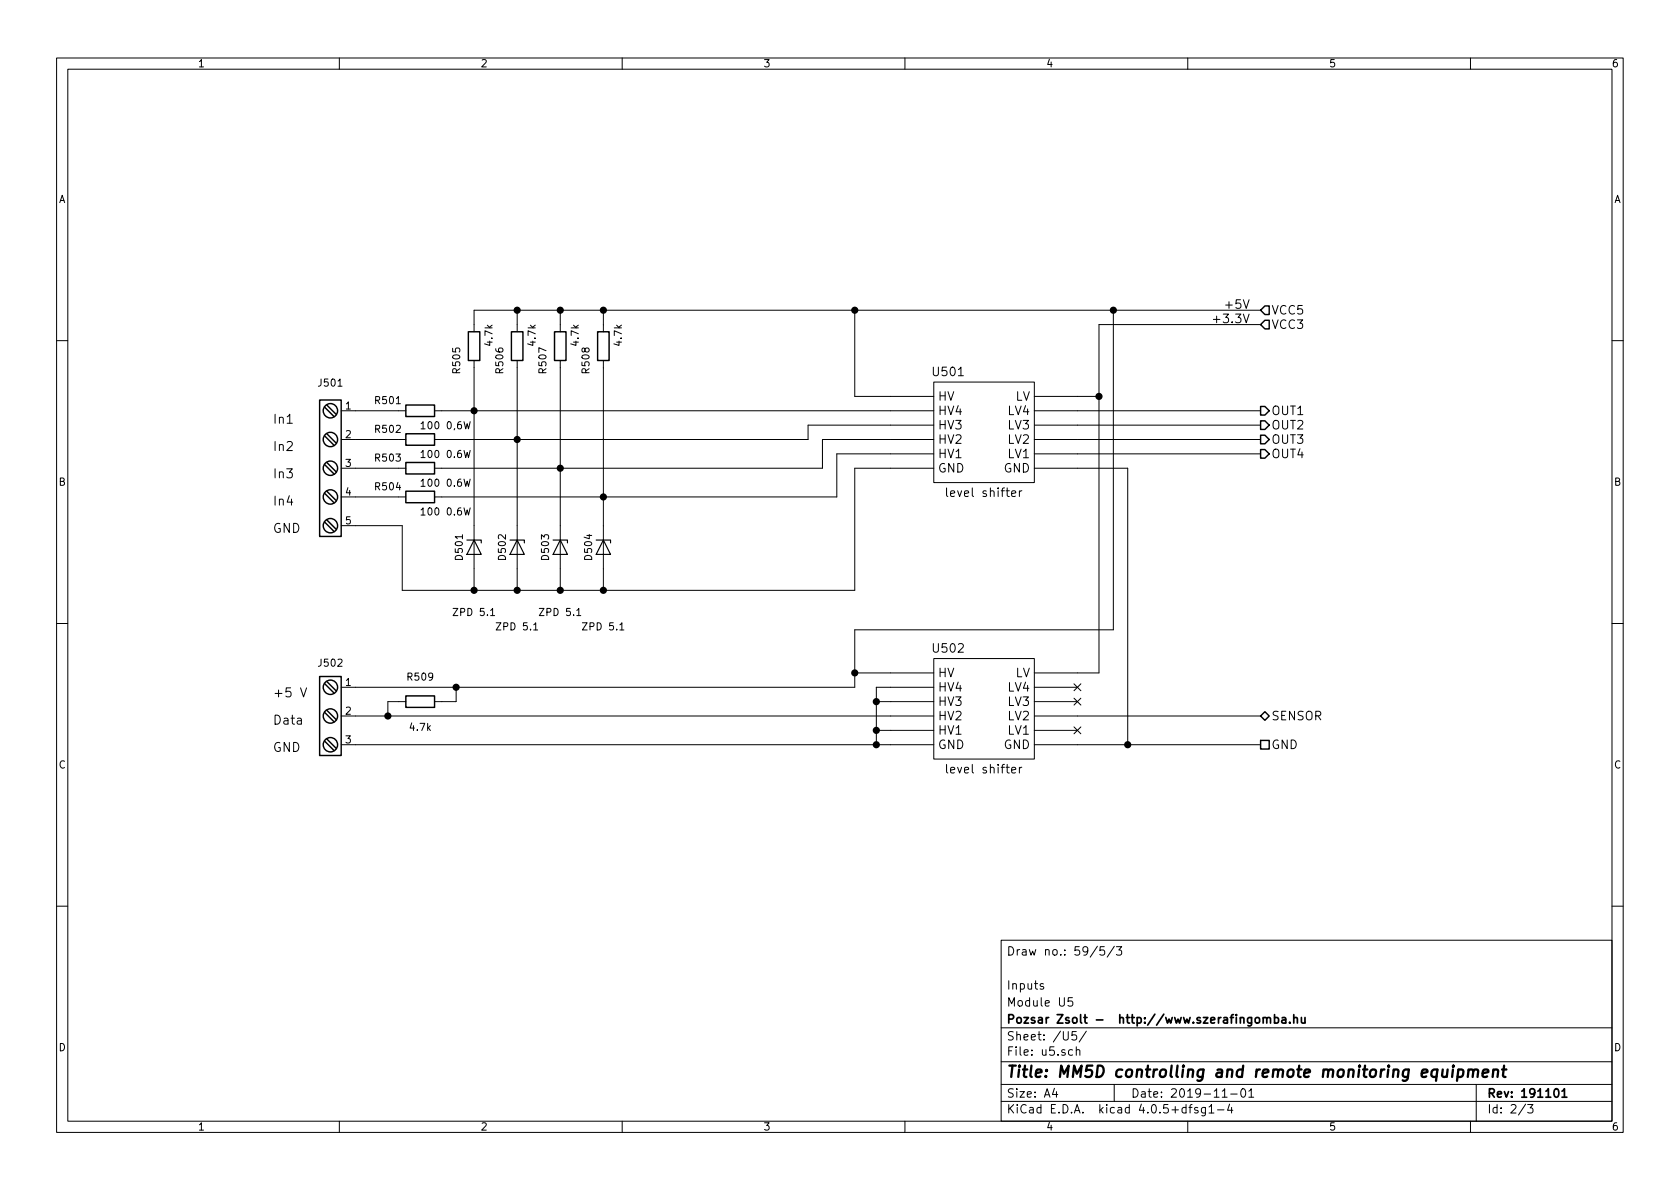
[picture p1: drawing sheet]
<svg xmlns="http://www.w3.org/2000/svg" width="297mm" height="210mm" viewBox="0 0 297 210" stroke-linecap="round" stroke-linejoin="round" font-family="sans-serif">
<g fill="none" stroke="#000" stroke-width=".18">
<path d="M10 10.3h277v189.9h-277zM12 12.2h273v186.1h-273zM60 10.3v1.9M110 10.3v1.9M160 10.3v1.9M210 10.3v1.9M260 10.3v1.9M91.4 54.9v3.8M99.1 54.9v3.8M106.7 54.9v3.8M151.1 54.9v15.2h14M196.8 54.9v56.5h-45.7v10.1h-90.8"/>
<path d="M214.5 56.5h1.2M222.9 54.9h-139.1v3.8M222.9 57.4h-28.6v61.6h-11.4M10 60.2h2M60.3 72.6h11.5M60.3 77.7h11.5M74.4 74.9l.4-.3v1.2M74.4 75.8h.8M76.8 72.6h88.3M82 74.6l.3 1.2 .3-.9 .2 .9 .3-1.2M82 79.6l.3 1.3 .3-.9 .2 .9 .3-1.3M83.8 63.7v40.7"/>
<path d="M91.4 63.7v40.7M99.1 63.7v40.7M106.7 63.7v40.7M165.1 67.6h17.8v17.7h-17.8zM165.1 75.2h-22.2v2.5h-66.1M165.1 77.7h-19.7v5.1h-68.6M182.9 72.6h40M182.9 77.7h40M182.9 70.1h11.4M182.9 75.2h40M285 60.2h2M60.3 82.8h11.5"/>
<path d="M60.3 87.9h11.5M74.4 80l.4-.4v1.3M74.4 85.1l.4-.4v1.3M74.4 90.2l.4-.4v1.3M74.4 80.9h.8M74.4 86h.8M74.4 91.1h.8M82 84.7l.3 1.3 .3-.9 .2 .9 .3-1.3M82 89.8l.3 1.3 .3-.9 .2 .9 .3-1.3M165.1 82.8h-14v21.6h-80v-11.4h-10.8M165.1 80.3h-17.1v7.6h-71.2M178.9 87.3l.7-.2-.1-.2-.4-.1-.2 .2v.7h.6"/>
<path d="M180.2 86.8v1M180.7 86.8l-.3 .1-.2 .2M182.9 82.8h16.5v48.9M182.9 80.3h40M10 110.3h2M86.7 108.9h.8M94.4 111.4h.7M102 108.9h.7M109.6 111.4h.7M151.1 119h14M165.1 116.5h17.8v17.7h-17.8zM285 110.3h2"/>
<path d="M53.1 121.6l.6 1.6 .5-1.6M60.3 131.7h104.8M60.3 126.6h104.8M71.8 124.1h-3.2v2.5M80.6 121.5v2.6h-3.8M154.9 129.2h10.2M154.9 124.1h10.2M165.1 121.5h-10.2v10.2M178.9 136.2l.7-.2-.1-.2-.4-.1-.2 .2v.7h.6M180.2 135.7v1M180.7 135.7l-.3 .1-.2 .2M182.9 131.7h40"/>
<path d="M182.9 129.2h7.6M182.9 126.6h40M182.9 124.1h7.6M182.9 121.5h7.6M189.9 128.5l1.2 1.3M189.9 123.5l1.2 1.2M189.9 120.9l1.2 1.2M191.1 128.5l-1.2 1.3M191.1 123.5l-1.2 1.2M191.1 120.9l-1.2 1.2M10 160.2h2M177 166.3h108v32h-108z"/>
<path d="M184.5 174a.37 .37 0 0 0-.6 .1l.1 .3 .5 .1 .1 .1-.3 .3-.4-.1M189.6 176.4h-.7l-.1 .7 .3-.1 .4 .1 .2 .2-.1 .5-.2 .1-.6-.1M194 167.3l-1.2 2M195.2 167.4h-.7v.7l.2-.1h.5l.1 .3-.1 .5-.2 .1-.5-.1M197 167.3l-1.2 2M197.4 167.4h.9l-.5 .6 .4 .1v.7l-.2 .1-.6-.1M285 160.2h2M60 198.3v1.9M110 198.3v1.9M160 198.3v1.9M177 194.8h108M177 191.8h108"/>
<path d="M177 187.8h108M177 181.8h108M186.4 192.5l-.3 1h.9M186.8 193v1M189.6 185.7l-.4-.1-.3 .3 .1 .6 .2 .1 .4-.1M190.3 185.7l.2-.1 .4 .1v.9M190.3 182.4h-.7l-.1 .7 .2-.1 .5 .1 .2 .2-.1 .5-.2 .1-.6-.1M190.3 185.1v1.5M192.1 182.3l-1.3 2M197 191.8v3M210 198.3v1.9M210.2 195.8h.6"/>
<path d="M210.8 195.3l-.4 .2v1.3M211.8 195.9a.37 .37 0 0 0-.6 .1l.1 .3 .5 .1 .1 .1-.3 .3-.4-.1M213.1 195.8v1.4l-.2 .1h-.4M213.1 195.9l-.4-.1-.3 .3 .1 .6 .2 .1 .4-.1M213.8 195.8l.4-.5v1.5M213.8 196.8h.8M215.3 196.3h1.1M216.1 194h.9M217.4 195.2l-.4 1.1h1M217.6 193.5h1.1M217.8 195.8v1M219.5 192.7l.2-.2a.81 .81 0 0 1 .6 .6 .81 .81 0 0 1-.3 .8l-.1 .1a.79 .79 0 0 1-.4-1.3z"/>
<path d="M220.8 193l.4-.5v1.5M220.8 194h.9M260 198.3v1.9M261 191.8v6.5M269.7 195.2l-1.2 2M270.1 195.3h.9l-.5 .6 .5 .1v.7l-.2 .1-.7-.1"/>
</g>
<g fill="none" stroke="#000" stroke-width=".3">
<path d="M223.3 179.9v1M225.3 179.4v1.5M228.8 179.4v1.5M230.1 179.9l.1 .9 .3 .1 .2-.1M230.7 179.9v1M222 180.1l.2-.2 .4 .2 .1 .5-.1 .2-.4 .1-.2-.1zM223.3 180.1l.2-.2 .4 .1 .1 .9M224 180.1a.36 .36 0 0 1 .3-.2 .36 .36 0 0 1 .3 .2v.8M225.3 180l.5-.1 .3 .3-.2 .6h-.6M226.7 180h.6v.9M227.3 180.3l-.5 .1-.2 .2 .2 .3 .5-.1M228 180.8v.1"/>
<path d="M228.8 180.1l.2-.2 .3 .1 .1 .9M275 192.6l.1-.1a.81 .81 0 0 1 .6 .6 .81 .81 0 0 1-.3 .8l-.1 .1a.8 .8 0 0 1-.6-.6 .8 .8 0 0 1 .3-.8zM276.2 193l.4-.5v1.5M276.2 194h.8"/>
</g>
<path d="M256.9 189.1l-.2 1.3M257 188.4l-.1 .2 .2-.1-.1-.1-.1 .2M257.9 189.2a.65 .65 0 0 1 .8 .1l-.1 1a.67 .67 0 0 1-.9 0M257.9 189.1l-.3 2M259.6 189.3a.52 .52 0 0 1 .9 .1l-.1 1M259.7 189.1l-.2 1.3M260.5 189.4a.52 .52 0 0 1 .8-.2l-.1 1.2M262.2 189.8l.9-.2v-.4l-.6-.1-.3 .3v.9l.2 .1 .5-.1M264 189.3a.52 .52 0 0 1 .9 .1l-.1 1M264.1 189.1l-.2 1.3M265.6 189.1h.7M265.9 188.4l-.2 1.8 .1 .1 .4 .1" fill="none" stroke="#000" stroke-width=".41"/>
<g fill="none" stroke="#000" stroke-width=".25">
<path d="M82.8 58.7h2v5h-2zM90.4 58.7h2.1v5h-2.1zM98 58.7h2.1v5h-2.1zM105.7 58.7h2v5h-2zM223.6 54.1h.8v1.5h-.8l-.7-.7zM223.6 56.6h.8v1.6h-.8l-.7-.8zM56.5 70.7h3.8v24.2h-3.8zM57.4 77.1l1.7 1.6M57.4 72l1.7 1.7M57.8 71.6l1.6 1.7M57.8 76.7l1.6 1.7M71.8 71.6h5v2.1h-5z"/>
<path d="M71.8 76.7h5v2h-5zM222.9 71.9h.7l.8 .7-.8 .8h-.7zM222.9 74.4h.7l.8 .8-.8 .7h-.7zM222.9 77h.7l.8 .7-.8 .8h-.7zM222.9 79.5h.7l.8 .8-.8 .7h-.7zM57.4 87.2l1.7 1.7M57.4 92.3l1.7 1.7M57.4 82.2l1.7 1.6M57.8 91.9l1.6 1.7M57.8 81.8l1.6 1.6M57.8 86.9l1.6 1.6M71.8 81.8h5v2h-5z"/>
<path d="M71.8 86.9h5v2h-5zM56.5 119.6h3.8v14h-3.8zM57.4 126l1.7 1.6M57.4 131.1l1.7 1.6M57.4 120.9l1.7 1.6M57.8 130.7l1.6 1.6M57.8 120.5l1.6 1.7M57.8 125.6l1.6 1.6M71.8 123.1h5v2h-5zM222.9 130.9h1.5v1.6h-1.5zM222.9 126.6l.7-.7 .8 .7-.8 .8z"/>
<circle cx="58.4" cy="77.7" r="1.27"/>
<circle cx="58.4" cy="72.6" r="1.27"/>
<circle cx="58.4" cy="93" r="1.27"/>
<circle cx="58.4" cy="82.8" r="1.27"/>
<circle cx="58.4" cy="87.9" r="1.27"/>
<circle cx="58.4" cy="121.5" r="1.27"/>
<circle cx="58.4" cy="126.6" r="1.27"/>
<circle cx="58.4" cy="131.7" r="1.27"/>
</g>
<g fill="#000" stroke="#000" stroke-width=".25">
<circle cx="91.4" cy="54.9" r=".51"/>
<circle cx="99.1" cy="54.9" r=".51"/>
<circle cx="106.7" cy="54.9" r=".51"/>
<circle cx="151.1" cy="54.9" r=".51"/>
<circle cx="196.9" cy="54.9" r=".51"/>
<circle cx="83.8" cy="72.6" r=".51"/>
<circle cx="91.4" cy="77.7" r=".51"/>
<circle cx="194.3" cy="70.1" r=".51"/>
<circle cx="99.1" cy="82.8" r=".51"/>
<circle cx="106.7" cy="87.9" r=".51"/>
<circle cx="83.8" cy="104.4" r=".51"/>
<circle cx="91.4" cy="104.4" r=".51"/>
<circle cx="99.1" cy="104.4" r=".51"/>
<circle cx="106.7" cy="104.4" r=".51"/>
<circle cx="151.1" cy="119" r=".51"/>
<circle cx="68.6" cy="126.6" r=".51"/>
<circle cx="80.6" cy="121.5" r=".51"/>
<circle cx="154.9" cy="124.1" r=".51"/>
<circle cx="154.9" cy="129.2" r=".51"/>
<circle cx="154.9" cy="131.7" r=".51"/>
<circle cx="199.4" cy="131.7" r=".51"/>
</g>
<path d="M82.5 95.5h2.6v.5M83.8 95.5l1.3 2.5h-2.6zM90.2 95.5h2.5v.5M91.4 95.5l1.3 2.5h-2.5zM97.8 95.5h2.5v.5M99.1 95.5l1.2 2.5h-2.5zM105.4 95.5h2.5v.5M106.7 95.5l1.2 2.5h-2.5z" fill="none" stroke="#000" stroke-width=".2"/>
<text font-size="2.8" x="178" y="190.5">Title: MM5D controlling and remote monitoring equipment</text>
<g font-size="2.2">
<text x="48.3" y="74.9">In1</text>
<text x="48.3" y="79.8">In2</text>
<text x="48.3" y="84.6">In3</text>
<text x="48.3" y="89.4">In4</text>
<text x="48.3" y="94.2">GND</text>
<text x="48.3" y="123.3">+5 V</text>
<text x="48.3" y="128.1">Data</text>
<text x="48.3" y="133">GND</text>
</g>
<g font-size="2.1">
<text x="215.4" y="57.1">+3.3V</text>
<text x="217.1" y="54.6">+5V</text>
<text x="224.8" y="55.6">VCC5</text>
<text x="224.8" y="58.2">VCC3</text>
<text x="165.1" y="66.5">U501</text>
<text x="165.9" y="70.9">HV</text>
<text x="179.4" y="70.9">LV</text>
<text x="165.9" y="75.9">HV3</text>
<text x="165.9" y="73.4">HV4</text>
<text x="178.2" y="75.9">LV3</text>
<text x="178.2" y="73.4">LV4</text>
<text x="224.8" y="73.4">OUT1</text>
<text x="224.8" y="75.9">OUT2</text>
<text x="165.9" y="83.6">GND</text>
<text x="165.9" y="81">HV1</text>
<text x="165.9" y="78.5">HV2</text>
<text x="177.4" y="83.6">GND</text>
<text x="178.2" y="81">LV1</text>
<text x="178.2" y="78.5">LV2</text>
<text x="224.8" y="78.5">OUT3</text>
<text x="224.8" y="81">OUT4</text>
<text x="167" y="87.9">level shifter</text>
<text x="165.1" y="115.4">U502</text>
<text x="165.9" y="119.8">HV</text>
<text x="179.4" y="119.8">LV</text>
<text x="165.9" y="124.8">HV3</text>
<text x="165.9" y="122.3">HV4</text>
<text x="178.2" y="124.8">LV3</text>
<text x="178.2" y="122.3">LV4</text>
<text x="165.9" y="129.9">HV1</text>
<text x="165.9" y="127.4">HV2</text>
<text x="178.2" y="129.9">LV1</text>
<text x="178.2" y="127.4">LV2</text>
<text x="224.8" y="127.4">SENSOR</text>
<text x="165.9" y="132.5">GND</text>
<text x="167" y="136.8">level shifter</text>
<text x="177.4" y="132.5">GND</text>
<text x="224.8" y="132.5">GND</text>
<text x="178" y="169">Draw no.: 59/5/3</text>
<text x="178" y="178">Module U5</text>
<text x="178" y="175">Inputs</text>
<text x="178" y="184">Sheet: /U5/</text>
<text x="178" y="181">Pozsar Zsolt - http://www.szerafingomba.hu</text>
<text x="178" y="186.7">File: u5.sch</text>
<text x="178" y="196.9">KiCad E.D.A. kicad 4.0.5+dfsg1-4</text>
<text x="178" y="194.1">Size: A4</text>
<text x="200" y="194.1">Date: 2019-11-01</text>
<text x="263" y="194.1">Rev: 191101</text>
<text x="263" y="196.9">Id: 2/3</text>
</g>
<g font-size="1.8">
<text x="35" y="11.9">1</text>
<text x="85" y="11.9">2</text>
<text x="135" y="11.9">3</text>
<text x="185" y="11.9">4</text>
<text x="235" y="11.9">5</text>
<text x="285" y="11.9">6</text>
<text x="10.4" y="35.9">A</text>
<text x="285.4" y="35.9">A</text>
<text x="81.4" y="65.9" transform="rotate(-90 81.4 65.9)">R505</text>
<text x="87.1" y="61" transform="rotate(-90 87.1 61)">4.7k</text>
<text x="89" y="65.9" transform="rotate(-90 89 65.9)">R506</text>
<text x="94.7" y="61" transform="rotate(-90 94.7 61)">4.7k</text>
<text x="96.6" y="65.9" transform="rotate(-90 96.6 65.9)">R507</text>
<text x="102.3" y="61" transform="rotate(-90 102.3 61)">4.7k</text>
<text x="104.2" y="65.9" transform="rotate(-90 104.2 65.9)">R508</text>
<text x="109.9" y="61" transform="rotate(-90 109.9 61)">4.7k</text>
<text x="56.5" y="68.3">J501</text>
<text x="66.5" y="71.4">R501</text>
<text x="61.1" y="72.4">1</text>
<text x="61.1" y="77.5">2</text>
<text x="66.5" y="76.5">R502</text>
<text x="75" y="75.9">100 0,6W</text>
<text x="61.1" y="82.5">3</text>
<text x="66.5" y="81.6">R503</text>
<text x="75" y="81">100 0.6W</text>
<text x="10.4" y="85.9">B</text>
<text x="61.1" y="87.6">4</text>
<text x="66.5" y="86.7">R504</text>
<text x="75" y="86">100 0.6W</text>
<text x="285.4" y="85.9">B</text>
<text x="61.1" y="92.7">5</text>
<text x="75" y="91.1">100 0.6W</text>
<text x="81.8" y="98.9" transform="rotate(-90 81.8 98.9)">D501</text>
<text x="89.4" y="98.9" transform="rotate(-90 89.4 98.9)">D502</text>
<text x="97.1" y="98.9" transform="rotate(-90 97.1 98.9)">D503</text>
<text x="104.7" y="98.9" transform="rotate(-90 104.7 98.9)">D504</text>
<text x="80.6" y="108.9">ZPD 5.1</text>
<text x="88.2" y="111.4">ZPD 5.1</text>
<text x="95.8" y="108.9">ZPD 5.1</text>
<text x="103.5" y="111.4">ZPD 5.1</text>
<text x="56.5" y="117.9">J502</text>
<text x="61.1" y="121.3">1</text>
<text x="72.2" y="120.3">R509</text>
<text x="61.1" y="126.4">2</text>
<text x="61.1" y="131.4">3</text>
<text x="72.6" y="129.2">4.7k</text>
<text x="10.4" y="135.9">C</text>
<text x="285.4" y="135.9">C</text>
<text x="10.4" y="185.9">D</text>
<text x="285.4" y="185.9">D</text>
<text x="35" y="199.9">1</text>
<text x="85" y="199.9">2</text>
<text x="135" y="199.9">3</text>
<text x="185" y="199.9">4</text>
<text x="235" y="199.9">5</text>
<text x="285" y="199.9">6</text>
</g>
</svg>
